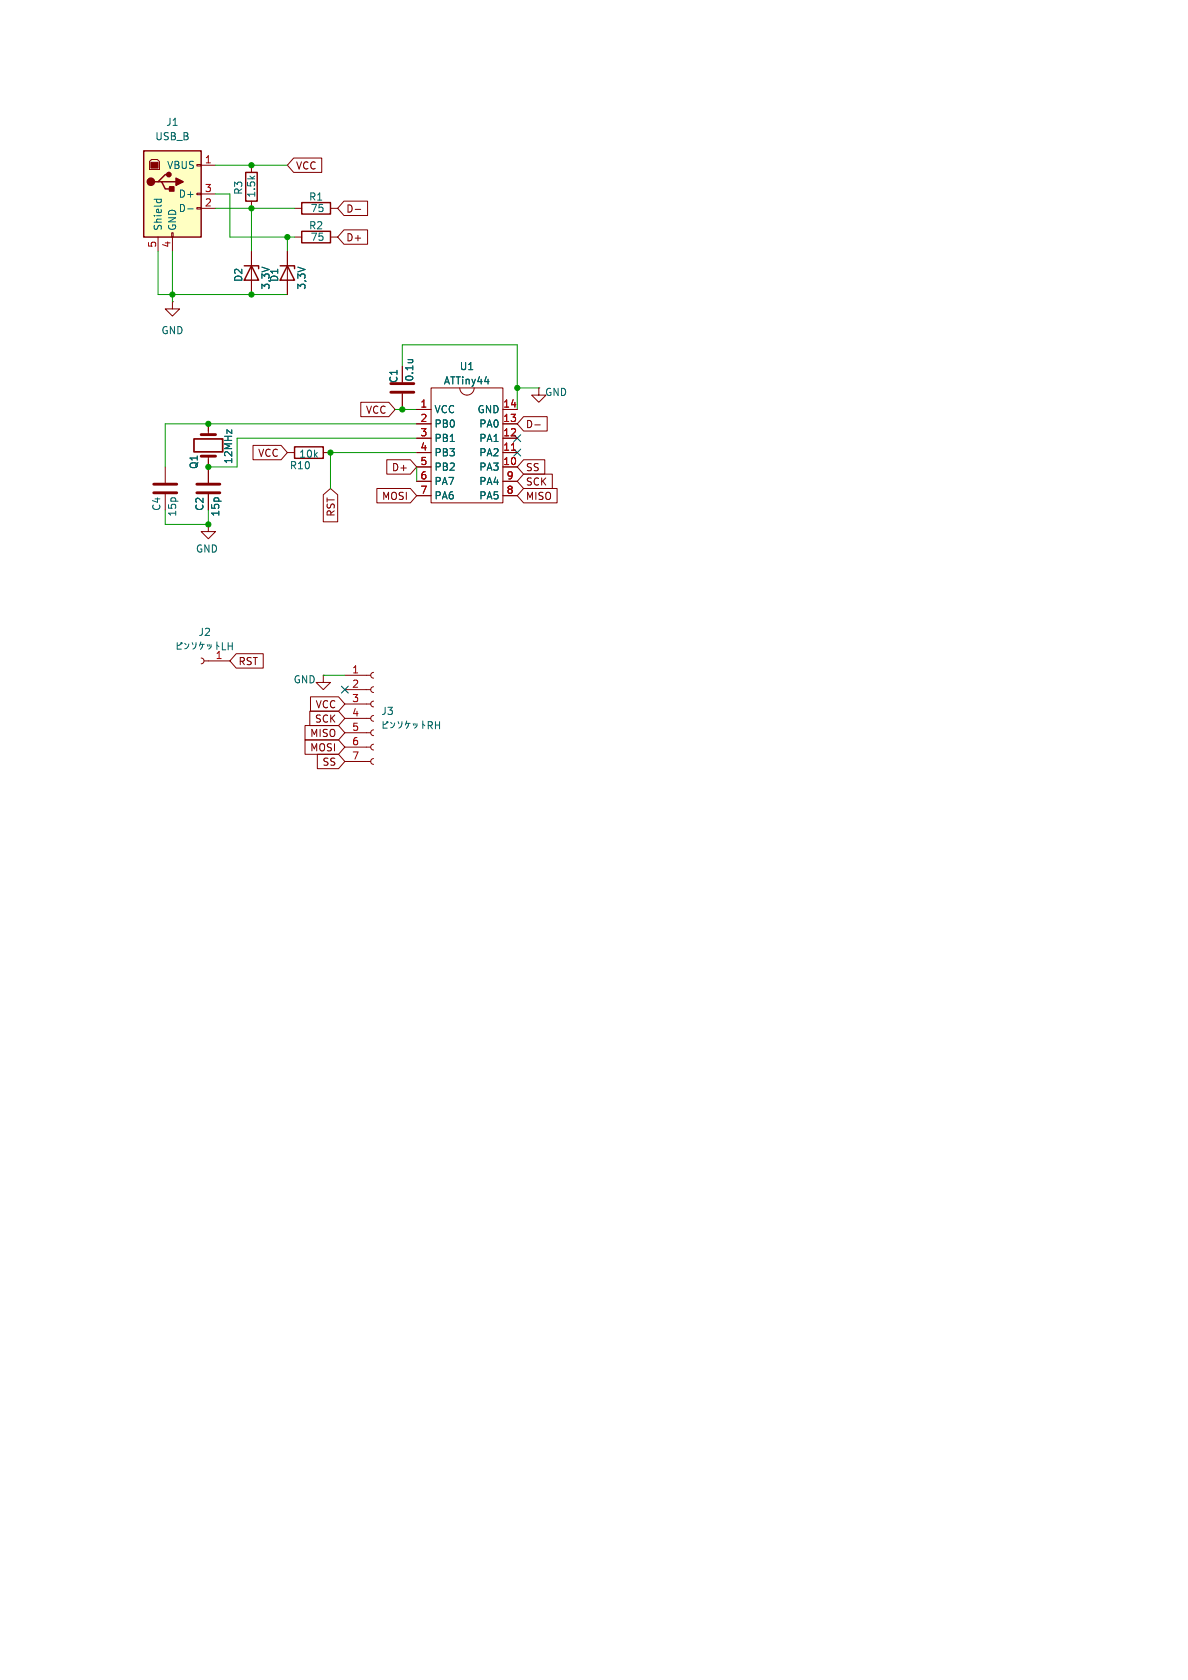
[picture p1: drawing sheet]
<svg xmlns="http://www.w3.org/2000/svg" width="210mm" height="297mm" viewBox="0 0 210 297" stroke-linecap="round" stroke-linejoin="round" font-family="sans-serif">
<g fill="none" stroke="#840000" stroke-width=".18">
<path d="M44.4 29.2v1.3M44.4 35.6v1.2M52.1 36.8h1.2M58.4 36.8h1.3M30.5 53.3v1.3h1.2l-1.2 1.3-1.3-1.3h1.3M30.5 53.3h.1M44.4 44.5v7.6M50.8 44.5v7.6M52.1 41.9h1.2M58.4 41.9h1.3M36.8 74.9v1.9M71.1 64.8v2.8"/>
<path d="M71.1 69.6v2.8M73.7 72.4h2.5M73.7 74.9h2.5M73.7 77.5h2.5M76.2 68.6h12.7v20.3h-12.7zM81.3 68.6a1.27 1.27 0 0 0 1.2 1.3 1.27 1.27 0 0 0 1.3-1.3M88.9 72.4h2.5M88.9 74.9h2.5M88.9 77.5h2.5M95.2 68.6v1.3h1.3l-1.3 1.2-1.2-1.2h1.2M95.2 68.6h.1M29.2 82.6v2.7"/>
<path d="M29.2 87.4v2.8M36.8 92.7v1.3h1.3l-1.3 1.3-1.2-1.3h1.2M36.8 92.7h.1M36.8 80.6v4.7M36.8 87.4v2.8M50.8 80h1.3M57.1 80h1.3M73.7 80h2.5M73.7 82.6h2.5M73.7 85.1h2.5M73.7 87.6h2.5M88.9 80h2.5"/>
<path d="M88.9 82.6h2.5M88.9 85.1h2.5M88.9 87.6h2.5M35.6 116.3l.3 .2 .2 .3-.2 .4-.3 .1M36.1 116.8h4.5M61 119.4h4.5M66 118.9l-.3 .1-.2 .4 .2 .3 .3 .2M61 121.9h4.5M61 124.5h4.5M61 127h4.5M61 129.5h4.5M61 132.1h4.5"/>
<path d="M61 134.6h4.5M66 121.4l-.3 .2-.2 .3 .2 .4 .3 .1M66 124l-.3 .1-.2 .4 .2 .3 .3 .2M66 126.5l-.3 .1-.2 .4 .2 .4 .3 .1M66 129l-.3 .2-.2 .3 .2 .4 .3 .1M66 131.6l-.3 .1-.2 .4 .2 .3 .3 .2M66 134.1l-.3 .2-.2 .3 .2 .4 .3 .1"/>
</g>
<g fill="none" stroke="#006464" stroke-width=".18">
<path d="M72.1 63.6h.9M72.8 63.6h.1M31.3 113.6v1.2h.8M32 113.9l-.6 .3M32.1 113.6l.1 .1-.1 .1-.1-.1zM32.7 113.7l.2 .3M33.4 113.9a.84 .84 0 0 1-.7 .8M34 113.6l.1 .4M34.7 113.6v.4a.87 .87 0 0 1-.6 .8M35.4 113.9h.7M35.5 113.5l-.2 .7M35.8 113.9l-.1 .5-.3 .4"/>
<path d="M36.6 114l.2 .3M37 113.9v.3M37.3 114a.65 .65 0 0 1-.4 .8M38.3 114l.4 .3M38.3 113.5v1.3M39.3 113.6v1.3h.6M40.3 113.6v1.3M40.3 114.2h.8M41.1 113.6v1.3M67.7 127.6v1.1h.7M68.4 127.8l-.6 .3M68.4 127.6h.2l-.1 .2-.1-.1z"/>
<path d="M69.1 127.7l.2 .2M69.8 127.8a.84 .84 0 0 1-.7 .9M70.4 127.6l.1 .3M71 127.6v.3a.87 .87 0 0 1-.5 .8M71.8 127.9h.7M71.9 127.5l-.2 .7M72.2 127.9l-.1 .5-.3 .4M73 127.9l.2 .3M73.3 127.9l.1 .3M73.7 127.9a.65 .65 0 0 1-.4 .8M74.7 128l.4 .3M74.7 127.5v1.3"/>
<path d="M75.7 128.2h.6l.1-.2v-.3l-.7-.1v1.2M76 128.2l.4 .6M77 127.6v1.2M77 128.2h.7M77.7 127.6v1.2"/>
</g>
<path d="M43.4 30.5h2.1v5.1h-2.1zM53.3 35.8h5.1v2h-5.1zM43.2 47h2.5v.5M44.4 47l1.3 2.5h-2.5zM49.5 47h2.6v.5M50.8 47l1.3 2.5h-2.6zM53.3 40.9h5.1v2h-5.1zM52.1 79h5v2h-5z" fill="none" stroke="#840000" stroke-width=".25"/>
<path d="M35.6 76.8h2.5M69.1 67.8h4.1M69.1 69.3h4.1M27.2 85.6h4M27.2 87.1h4M34.8 85.6h4.1M34.8 87.1h4.1M35.6 80.6h2.5" fill="none" stroke="#840000" stroke-width=".51"/>
<path d="M90.4 79.6h.7" fill="none" stroke="#a90000" stroke-width=".18"/>
<path d="M34.3 77.6h5.1v2.3h-5.1z" fill="none" stroke="#840000" stroke-width=".3"/>
<path d="M25.4 26.7h10.2v15.2h-10.2z" fill="#ffffc2"/>
<path d="M25.4 26.7h10.2v15.2h-10.2zM27.9 32.1h.7l.6 1.3h1.3M28.6 32.1h2.5M29.8 30.9h-.6l-1.3 1.2h-.6" fill="none" stroke="#840000" stroke-width=".25"/>
<g fill="none" stroke="#840000" stroke-width=".18">
<path d="M26.8 28.2h1l.4 .4v1.4h-1.8v-1.4zM34.8 29.1h.8v.2h-.8zM34.8 34.2h.8v.2h-.8zM34.8 36.7h.8v.3h-.8zM35.6 29.2h2.5M35.6 34.3h2.5M35.6 36.8h2.5M51.9 27.9h5v2.6h-5l-1.1-1.3zM60.8 35.6h4.2v2.5h-4.2l-1.1-1.3zM62.8 37h1M27.9 41.9v2.6M30.4 41.1h.2v.8h-.2z"/>
<path d="M30.5 41.9v2.6M44.4 44.5v2.5M44.4 49.5v2.6M50.8 44.5v2.5M50.8 49.5v2.6M60.8 40.6h4.2v2.6h-4.2l-1.1-1.3zM36.8 74.9v1.3M44.7 78.7h5l1.1 1.3-1.1 1.3h-5zM63.8 71.1h4.9l1.1 1.3-1.1 1.3h-4.9zM71.1 64.8v2.8M71.1 69.6v2.8M73.7 72.4h2.5"/>
<path d="M73.7 74.9h2.5M73.7 77.5h2.5M88.9 72.4h2.5M88.9 74.9h2.5M88.9 77.5h2.5M92.6 73.7h4.1v2.5h-4.1l-1.2-1.3zM94.5 75.1h1M36.8 81.3v4M36.8 87.4v2.8M57.1 87.5l1.3-1.1 1.3 1.1v4.8h-2.6zM66.6 86.4h5.9l1.2 1.2-1.2 1.3h-5.9zM68.4 81.3h4.1l1.2 1.3-1.2 1.2h-4.1z"/>
<path d="M73.7 80h2.5M73.7 82.6h2.5M73.7 85.1h2.5M73.7 87.6h2.5M88.9 80h2.5M88.9 82.6h2.5M88.9 85.1h2.5M88.9 87.6h2.5M92.6 81.3h3.7v2.5h-3.7l-1.2-1.2zM92.6 86.4h5.9v2.5h-5.9l-1.2-1.3zM92.6 83.8h5v2.6h-5l-1.2-1.3zM41.8 115.6h4.7v2.5h-4.7l-1.2-1.3z"/>
<path d="M57.1 119.4v1.3h1.3l-1.3 1.2-1.2-1.2h1.2M57.1 119.4h.1M53.9 128.3h5.9l1.2 1.2-1.2 1.3h-5.9zM53.9 130.8h5.9l1.2 1.3-1.2 1.3h-5.9zM54.8 125.7h5l1.2 1.3-1.2 1.3h-5zM54.9 123.2h4.9l1.2 1.3-1.2 1.2h-4.9zM56.1 133.3h3.7l1.2 1.3-1.2 1.3h-3.7z"/>
</g>
<path d="M26.7 28.7h1.2v1h-1.2z" fill="#840000" stroke="#840000" stroke-width=".18"/>
<g fill="#840000" stroke="#840000" stroke-width=".25">
<path d="M30 33h.7v.8h-.7z"/>
<path d="M31.1 31.5l1.3 .6-1.3 .7z"/>
<circle cx="26.7" cy="32.1" r=".63"/>
<circle cx="29.8" cy="30.9" r=".38"/>
</g>
<path d="M27.2 35.2h1.3M27.7 35.2v.4M28.5 35.2v.4M33.2 36.9h.9M72.1 63.6h.9M72.8 63.6h.1" fill="none" stroke="#006464" stroke-width=".18"/>
<g fill="none" stroke="#009600" stroke-width=".18">
<path d="M38.1 34.3h2.5v7.6h11.5M38.1 36.8h14M38.1 29.2h12.7M44.4 36.8v7.7M27.9 44.5v7.6h22.9M30.5 44.5v8.8M50.8 41.9v2.6M69.8 72.4h3.9M71.1 64.8v-3.8h20.3v11.4M73.7 74.9h-44.5v7.7M73.7 77.5h-31.8v5.1h-5.1M91.4 68.6h3.8"/>
<path d="M29.2 90.2v2.5h7.6v-2.5M73.7 80h-15.3v6.4M73.7 82.6v2.5M57.1 119.4h3.9"/>
</g>
<path d="M90.8 76.9l1.2 1.2M90.8 79.4l1.2 1.2M92 76.9l-1.2 1.2M92 79.4l-1.2 1.2M60.4 121.3l1.2 1.2M61.6 121.3l-1.2 1.2" fill="none" stroke="#000084" stroke-width=".18"/>
<path d="M90.4 79.6h.7" fill="none" stroke="#a90000" stroke-width=".18"/>
<g fill="#009600" stroke="#009600" stroke-width=".18">
<circle cx="44.4" cy="36.8" r=".46"/>
<circle cx="44.4" cy="29.2" r=".46"/>
<circle cx="30.5" cy="52.1" r=".46"/>
<circle cx="44.4" cy="52.1" r=".46"/>
<circle cx="50.8" cy="41.9" r=".46"/>
<circle cx="58.4" cy="80" r=".46"/>
<circle cx="36.8" cy="74.9" r=".46"/>
<circle cx="71.1" cy="72.4" r=".46"/>
<circle cx="91.4" cy="68.6" r=".46"/>
<circle cx="36.8" cy="92.7" r=".46"/>
<circle cx="36.8" cy="82.6" r=".46"/>
</g>
<g font-size="1.8" fill="#006464">
<text x="29.3" y="22.5">J1</text>
<text x="27.4" y="25">USB_B</text>
<text x="29.4" y="30.1">VBUS</text>
<text x="31.5" y="35.2">D+</text>
<text x="43" y="34.5" transform="rotate(-90 43 34.5)">R3</text>
<text x="45.3" y="35" transform="rotate(-90 45.3 35)">1.5k</text>
<text x="54.5" y="35.7">R1</text>
<text x="28.8" y="40.9" transform="rotate(-90 28.8 40.9)">Shield</text>
<text x="31.3" y="40.9" transform="rotate(-90 31.3 40.9)">GND</text>
<text x="31.5" y="37.7">D-</text>
<text x="54.5" y="40.7">R2</text>
<text x="54.8" y="37.7">75</text>
<text x="54.8" y="42.8">75</text>
<text x="43" y="49.9" transform="rotate(-90 43 49.9)">D2</text>
<text x="47.9" y="51.3" transform="rotate(-90 47.9 51.3)">3,3V</text>
<text x="49.4" y="49.9" transform="rotate(-90 49.4 49.9)">D1</text>
<text x="54.2" y="51.3" transform="rotate(-90 54.2 51.3)">3,3V</text>
<text x="28.4" y="59.3">GND</text>
<text x="81.2" y="65.6">U1</text>
<text x="70.5" y="67.8" transform="rotate(-90 70.5 67.8)">C1</text>
<text x="73.3" y="67.6" transform="rotate(-90 73.3 67.6)">0.1u</text>
<text x="78.4" y="68.2">ATTiny44</text>
<text x="96.3" y="70.2">GND</text>
<text x="76.7" y="73.3">VCC</text>
<text x="76.7" y="75.8">PB0</text>
<text x="84.3" y="73.3">GND</text>
<text x="84.6" y="75.8">PA0</text>
<text x="35.2" y="83" transform="rotate(-90 35.2 83)">Q1</text>
<text x="41.2" y="82.1" transform="rotate(-90 41.2 82.1)">12MHz</text>
<text x="51.1" y="83.2">R10</text>
<text x="52.8" y="81.1">10k</text>
<text x="76.7" y="78.3">PB1</text>
<text x="76.7" y="80.9">PB3</text>
<text x="76.7" y="83.4">PB2</text>
<text x="84.6" y="78.3">PA1</text>
<text x="84.6" y="80.9">PA2</text>
<text x="84.6" y="83.4">PA3</text>
<text x="76.7" y="86">PA7</text>
<text x="76.7" y="88.5">PA6</text>
<text x="84.6" y="86">PA4</text>
<text x="84.6" y="88.5">PA5</text>
<text x="28.5" y="90.4" transform="rotate(-90 28.5 90.4)">C4</text>
<text x="31.3" y="91.4" transform="rotate(-90 31.3 91.4)">15p</text>
<text x="36.2" y="90.4" transform="rotate(-90 36.2 90.4)">C2</text>
<text x="39" y="91.4" transform="rotate(-90 39 91.4)">15p</text>
<text x="34.5" y="97.9">GND</text>
<text x="35" y="112.6">J2</text>
<text x="51.8" y="121">GND</text>
<text x="67.3" y="126.6">J3</text>
</g>
<g font-size="1.8" fill="#a90000">
<text x="36.1" y="29">1</text>
<text x="36.1" y="34">3</text>
<text x="36.1" y="36.6">2</text>
<text x="27.7" y="43.9" transform="rotate(-90 27.7 43.9)">5</text>
<text x="30.2" y="43.9" transform="rotate(-90 30.2 43.9)">4</text>
<text x="74.2" y="72.1">1</text>
<text x="74.2" y="74.7">2</text>
<text x="74.2" y="77.2">3</text>
<text x="88.9" y="72.1">14</text>
<text x="88.9" y="74.7">13</text>
<text x="88.9" y="77.2">12</text>
<text x="74.2" y="79.8">4</text>
<text x="74.2" y="82.3">5</text>
<text x="88.9" y="79.8">11</text>
<text x="88.9" y="82.3">10</text>
<text x="74.2" y="84.8">6</text>
<text x="74.2" y="87.4">7</text>
<text x="89.5" y="84.8">9</text>
<text x="89.5" y="87.4">8</text>
<text x="38" y="116.6">1</text>
<text x="62.2" y="119.1">1</text>
<text x="62.2" y="121.7">2</text>
<text x="62.2" y="124.2">3</text>
<text x="62.2" y="126.7">4</text>
<text x="62.2" y="129.3">5</text>
<text x="62.2" y="131.8">6</text>
<text x="62.2" y="134.4">7</text>
</g>
<g font-size="1.8" fill="#840000">
<text x="52.2" y="30.2">VCC</text>
<text x="61.1" y="37.8">D-</text>
<text x="61.1" y="42.9">D+</text>
<text x="64.6" y="73.3">VCC</text>
<text x="92.9" y="75.9">D-</text>
<text x="45.5" y="81">VCC</text>
<text x="69.2" y="83.5">D+</text>
<text x="92.9" y="83.5">SS</text>
<text x="67.4" y="88.6">MOSI</text>
<text x="92.9" y="88.6">MISO</text>
<text x="92.9" y="86">SCK</text>
<text x="59.4" y="91.4" transform="rotate(-90 59.4 91.4)">RST</text>
<text x="42.1" y="117.8">RST</text>
<text x="55.7" y="125.4">VCC</text>
<text x="54.7" y="130.5">MISO</text>
<text x="55.6" y="128">SCK</text>
<text x="54.7" y="133">MOSI</text>
<text x="56.9" y="135.6">SS</text>
</g>
</svg>
